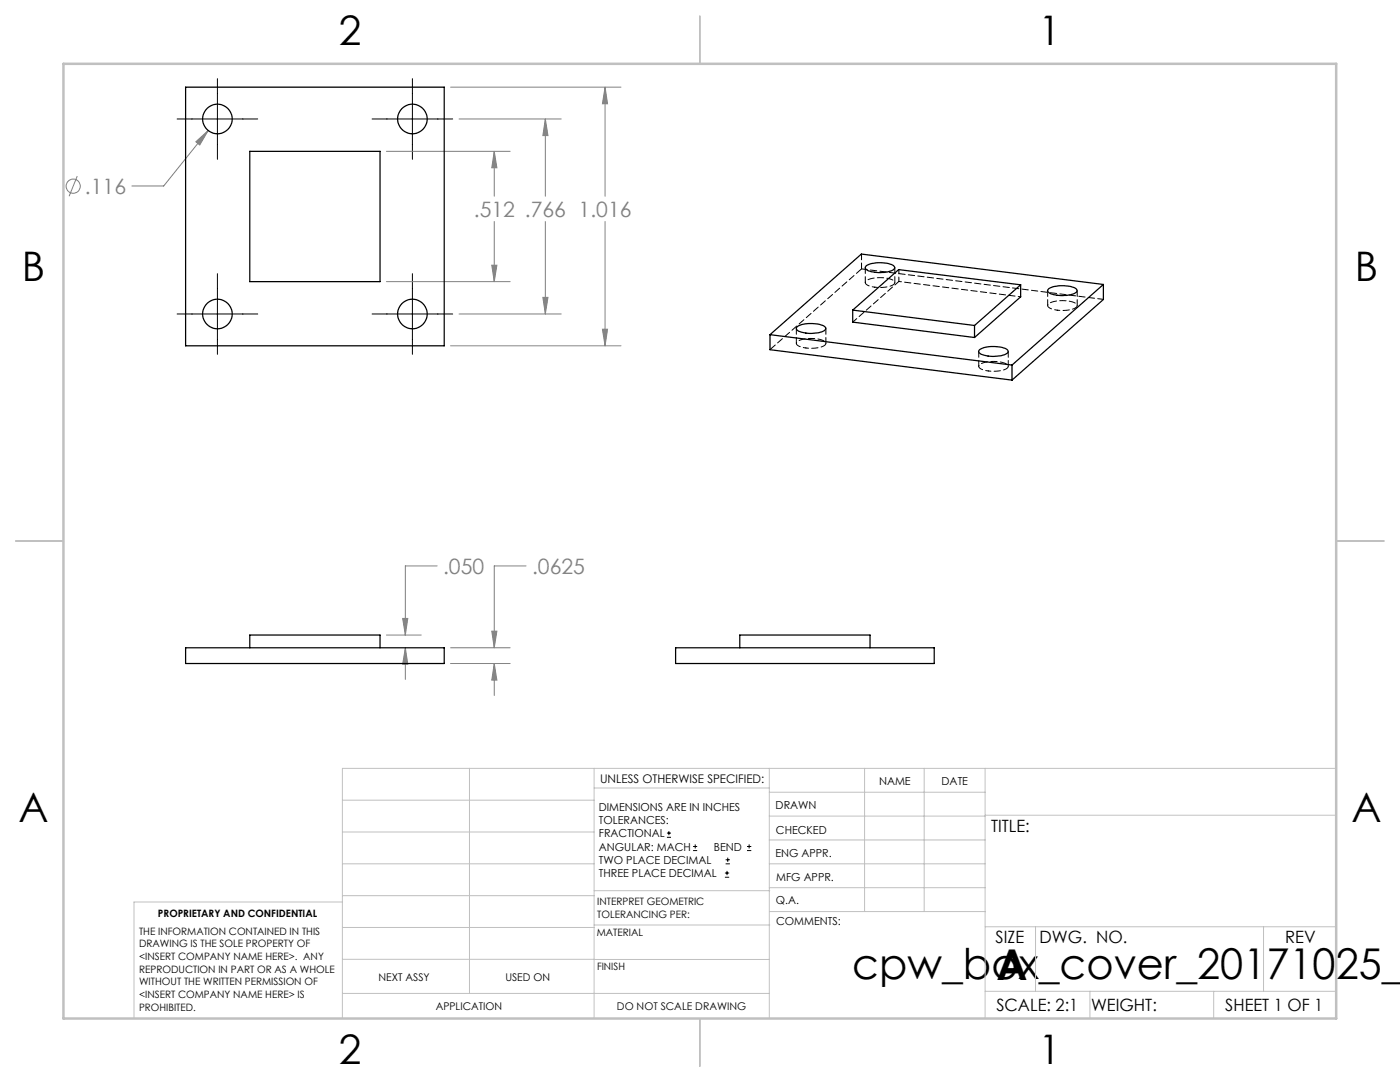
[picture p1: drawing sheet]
<svg xmlns="http://www.w3.org/2000/svg" width="279mm" height="216mm" viewBox="0 0 279 216" stroke-linecap="round" stroke-linejoin="round" font-family="sans-serif">
<g fill="none" stroke="#808080" stroke-width=".2">
<path d="M89.9 17.4h34M120.8 17.4l.4 3.3h-1zM120.8 17.4v21.8M15.4 35.1l-1.6 4.1M39.1 28.3l2.5-2.3-1.7 2.9zM41.6 26l-8.9 11.1h-6.4M77.1 30.2h24.7M91.6 23.7h20.4M98.6 30.2l.6 3.3h-1.1zM98.6 30.2v9M108.8 23.7l.6 3.4h-1.1zM108.8 23.7v15.5"/>
<path d="M77.1 56.2h24.7M98.1 52.9h1.1l-.6 3.3zM98.6 44.2v12M108.3 59.3h1.1l-.6 3.4zM108.8 44.2v18.5M120.8 44.2v24.8M89.9 69h34M91.6 62.7h20.4M120.2 65.7h1l-.4 3.3zM87.2 112.9h-6.3v13.8M105 112.9h-6.4v16.4M77.1 126.7h7"/>
<path d="M80.4 123.4h1l-.5 3.3zM80.9 129.3l.5 3.2h-1zM80.9 129.3v6.3M89.9 129.3h11.9M89.9 132.4h11.9M98.1 125.9h1.1l-.6 3.4zM98.6 132.4l.6 3.3h-1.1zM98.6 132.4v6.4"/>
<circle cx="14.6" cy="37.2" r="1.41"/>
</g>
<g fill="none" stroke="#000" stroke-width=".2">
<path d="M43.4 15.7v16.1M82.3 15.7v16.1M35.3 23.7h16.1M74.3 23.7h16M43.4 54.6v16.1M82.3 54.6v16.1M35.3 62.7h16.1M74.3 62.7h16M133.1 167.1h.8M133.1 166.2h.8M133.5 165.8v.9M138.3 169.7h.8"/>
<path d="M138.3 168.9h.8M138.7 168.5v.8M144.7 175h.8M144.7 174.2h.8M144.8 172.4h.9M144.8 171.6h.9M145.1 173.8v.8M145.2 171.1v.9M149.1 169.7h.8M149.1 168.9h.8M149.5 168.5v.8"/>
</g>
<g fill="none" stroke="#c0c0c0" stroke-width=".2">
<path d="M68.3 159.7h50.3M93.7 153.3v44.9M118.6 153.3v49.9M118.6 157.2h34.9M153.5 153.3v49.9M153.5 158.1h43.1M172.5 153.3v28.6M184.4 153.3v28.6M196.6 153.3v49.9M266.7 153.3h-198.4v49.9M68.3 178.7h50.3M68.3 172.4h50.3"/>
<path d="M68.3 166h50.3M68.3 180h-41.6v23.2M118.6 177.7h35M153.5 167.6h43.1M153.5 162.8h43.1M153.5 172.4h43.1M153.5 177.1h43.1M196.6 162.7h70.1M68.3 198.2h85.2M68.3 191.4l85.2 .1M68.3 185.1h50.3M118.6 184.6h35"/>
<path d="M153.6 181.9h43M196.6 197.8h70.1M196.6 184.9h70.1M206.7 184.9v12.9M217.5 197.8v5.4M242.2 197.8v5.4M252.2 184.9v12.9"/>
</g>
<path d="M139.7 3.2v9.5M3.1 107.9h9.6M266.7 107.9h9.5M139.7 203.2v9.6" fill="none" stroke="#c0c0c0" stroke-width=".25"/>
<path d="M12.7 12.7h254v190.5h-254z" fill="none" stroke="#c0c0c0" stroke-width=".5"/>
<path d="M80.4 123.4h1l-.5 3.3zM80.9 129.3l.5 3.2h-1zM98.1 125.9h1.1l-.6 3.4zM98.6 132.4l.6 3.3h-1.1zM98.1 52.9h1.1l-.6 3.3zM98.6 30.2l.6 3.3h-1.1zM108.8 23.7l.6 3.4h-1.1zM108.3 59.3h1.1l-.6 3.4zM120.2 65.7h1l-.4 3.3zM120.8 17.4l.4 3.3h-1zM39.1 28.3l.8 .6 1.7-2.9z" fill="#808080"/>
<g fill="none" stroke="#000" stroke-width=".25">
<path d="M37 17.4h51.7v51.6h-51.7zM49.8 30.2h26v26h-26zM172.9 53.1a6.1 6.1 0 0 1 5.5 0 .67 .67 0 0 1-.6 1 6.6 6.6 0 0 1-4.9-.3l-.2-.4zM203.7 56.8v2.4l-9.2 8.1M203.7 56.8l-24.3-3-9.2 8.1M203.7 56.8l-9.2 8.1M209.3 57.6a6.1 6.1 0 0 1 5.5 .1 .67 .67 0 0 1-.6 1 6.6 6.6 0 0 1-4.9-.3l-.2-.4zM220.2 56.8l-48.3-6.1-18.2 16.1M220.2 56.8l-18.2 16M220.2 56.8v3l-18.2 16M153.7 66.8l48.3 6M153.7 66.8v3l48.3 6"/>
<path d="M159 65.3a5.9 5.9 0 0 1 5.7 0 .67 .67 0 0 1-.7 .9 6.4 6.4 0 0 1-5-.4zM170.2 61.9v2.4l24.3 3M170.2 61.9l24.3 3M194.5 64.9v2.4M195.4 69.9a5.9 5.9 0 0 1 5.7 0 .67 .67 0 0 1-.7 .9 6.4 6.4 0 0 1-5-.4l-.1-.2zM202 72.8v3M37 129.3h51.7v3.1h-51.7zM49.8 129.3v-2.6h26v2.6M134.8 129.3h51.6v3.1h-51.6zM147.6 129.3v-2.6h26v2.6"/>
<circle cx="43.4" cy="23.8" r="2.95"/>
<circle cx="82.3" cy="23.8" r="2.95"/>
<circle cx="43.4" cy="62.7" r="2.95"/>
<circle cx="82.3" cy="62.7" r="2.95"/>
</g>
<path d="M203.7 59.2l-24.3-3" fill="none" stroke="#000" stroke-width=".2" stroke-dasharray="1.3 .6" stroke-dashoffset=".8"/>
<path d="M179.4 56.2l-9.2 8.1" fill="none" stroke="#000" stroke-width=".2" stroke-dasharray="1.3 .6" stroke-dashoffset=".2"/>
<path d="M174.6 57.3l1.1 .1a3.6 3.6 0 0 0 2.9-.9 1.13 1.13 0 0 0-1.2-.9l-1.9-.2a3.6 3.6 0 0 0-2.8 .9 1.13 1.13 0 0 0 1.2 .9l.7 .1M160.8 69.4l1.2 .1a3.6 3.6 0 0 0 2.8-.9 1.13 1.13 0 0 0-1.2-.9l-1.8-.2a3.6 3.6 0 0 0-2.9 .9 1.13 1.13 0 0 0 1.3 .9l.6 .1M197.2 74l1.2 .1a3.6 3.6 0 0 0 2.8-.9 1.13 1.13 0 0 0-1.2-.9l-1.8-.2a3.6 3.6 0 0 0-2.9 .9 1.13 1.13 0 0 0 1.3 .9l.6 .1M211 61.9l1.1 .1a3.6 3.6 0 0 0 2.9-.9 1.13 1.13 0 0 0-1.2-.9l-1.9-.2a3.6 3.6 0 0 0-2.8 .9 1.13 1.13 0 0 0 1.2 .9l.7 .1" fill="none" stroke="#000" stroke-width=".2" stroke-dasharray="1.3 .6" stroke-dashoffset=".7"/>
<path d="M171.9 53.7l-18.2 16" fill="none" stroke="#000" stroke-width=".2" stroke-dasharray="1.3 .6" stroke-dashoffset="-.1"/>
<path d="M179.4 53.8v2.4" fill="none" stroke="#000" stroke-width=".2" stroke-dasharray="1.3 .6" stroke-dashoffset=".4"/>
<path d="M171.9 50.7v3M172.7 53.4v3M178.6 56.4v-3M209.1 58v3M220.2 59.7l-48.3-6M158.9 65.5v3M164.8 68.5v-3M195.3 70.1v3M201.2 73.1v-3M215 61v-3" fill="none" stroke="#000" stroke-width=".2" stroke-dasharray="1.3 .6" stroke-dashoffset=".1"/>
<g font-size="8.5">
<text x="170.1" y="195.4">cpw_box_cover_20171025_v</text>
<text x="198.9" y="195.5">A</text>
</g>
<g font-size="8.1">
<text x="67.6" y="8.9">2</text>
<text x="207.3" y="8.9">1</text>
<text x="4.4" y="56.2">B</text>
<text x="270.4" y="56.2">B</text>
<text x="3.7" y="164.1">A</text>
<text x="269.7" y="164.1">A</text>
<text x="67.6" y="212.4">2</text>
<text x="207.3" y="212.4">1</text>
</g>
<g font-size="4.2" fill="#808080">
<text x="17" y="38.7">.116</text>
<text x="94.6" y="43.3">.512 .766 1.016</text>
<text x="88.4" y="114.5">.050</text>
<text x="106.2" y="114.5">.0625</text>
</g>
<g font-size="3.4">
<text x="197.8" y="166">TITLE:</text>
<text x="198.7" y="188.1">SIZE</text>
<text x="207.5" y="188.1">DWG. NO.</text>
<text x="256.5" y="188.2">REV</text>
<text x="198.8" y="201.7">SCALE: 2:1</text>
<text x="217.7" y="201.8">WEIGHT:</text>
<text x="244.5" y="201.7">SHEET 1 OF 1</text>
</g>
<text font-size="2.4" x="119.8" y="156.2">UNLESS OTHERWISE SPECIFIED:</text>
<g font-size="2.2">
<text x="119.5" y="161.8">DIMENSIONS ARE IN INCHES</text>
<text x="154.8" y="161.4">DRAWN</text>
<text x="175.4" y="156.6">NAME</text>
<text x="187.9" y="156.7">DATE</text>
<text x="119.5" y="164.4">TOLERANCES:</text>
<text x="119.5" y="167.1">FRACTIONAL</text>
<text x="154.9" y="166.3">CHECKED</text>
<text x="119.5" y="169.7">ANGULAR: MACH</text>
<text x="119.5" y="172.4">TWO PLACE DECIMAL</text>
<text x="142.5" y="169.7">BEND</text>
<text x="154.8" y="171">ENG APPR.</text>
<text x="119.5" y="175">THREE PLACE DECIMAL</text>
<text x="154.9" y="175.7">MFG APPR.</text>
<text x="154.9" y="180.4">Q.A.</text>
<text x="154.9" y="184.6">COMMENTS:</text>
</g>
<g font-size="2.1">
<text x="75.5" y="195.7">NEXT ASSY</text>
<text x="100.9" y="195.7">USED ON</text>
<text x="86.9" y="201.5">APPLICATION</text>
<text x="123.1" y="201.6">DO NOT SCALE DRAWING</text>
</g>
<g font-size="2">
<text x="31.5" y="182.9">PROPRIETARY AND CONFIDENTIAL</text>
<text x="119.2" y="180.6">INTERPRET GEOMETRIC</text>
<text x="119.2" y="183.1">TOLERANCING PER:</text>
<text x="27.8" y="186.5">THE INFORMATION CONTAINED IN THIS</text>
<text x="27.8" y="189">DRAWING IS THE SOLE PROPERTY OF</text>
<text x="27.8" y="191.6">&lt;INSERT COMPANY NAME HERE&gt;. ANY</text>
<text x="119.1" y="186.7">MATERIAL</text>
<text x="27.8" y="194.1">REPRODUCTION IN PART OR AS A WHOLE</text>
<text x="27.8" y="196.6">WITHOUT THE WRITTEN PERMISSION OF</text>
<text x="119.1" y="193.5">FINISH</text>
<text x="27.8" y="199.1">&lt;INSERT COMPANY NAME HERE&gt; IS</text>
<text x="27.8" y="201.7">PROHIBITED.</text>
</g>
</svg>
